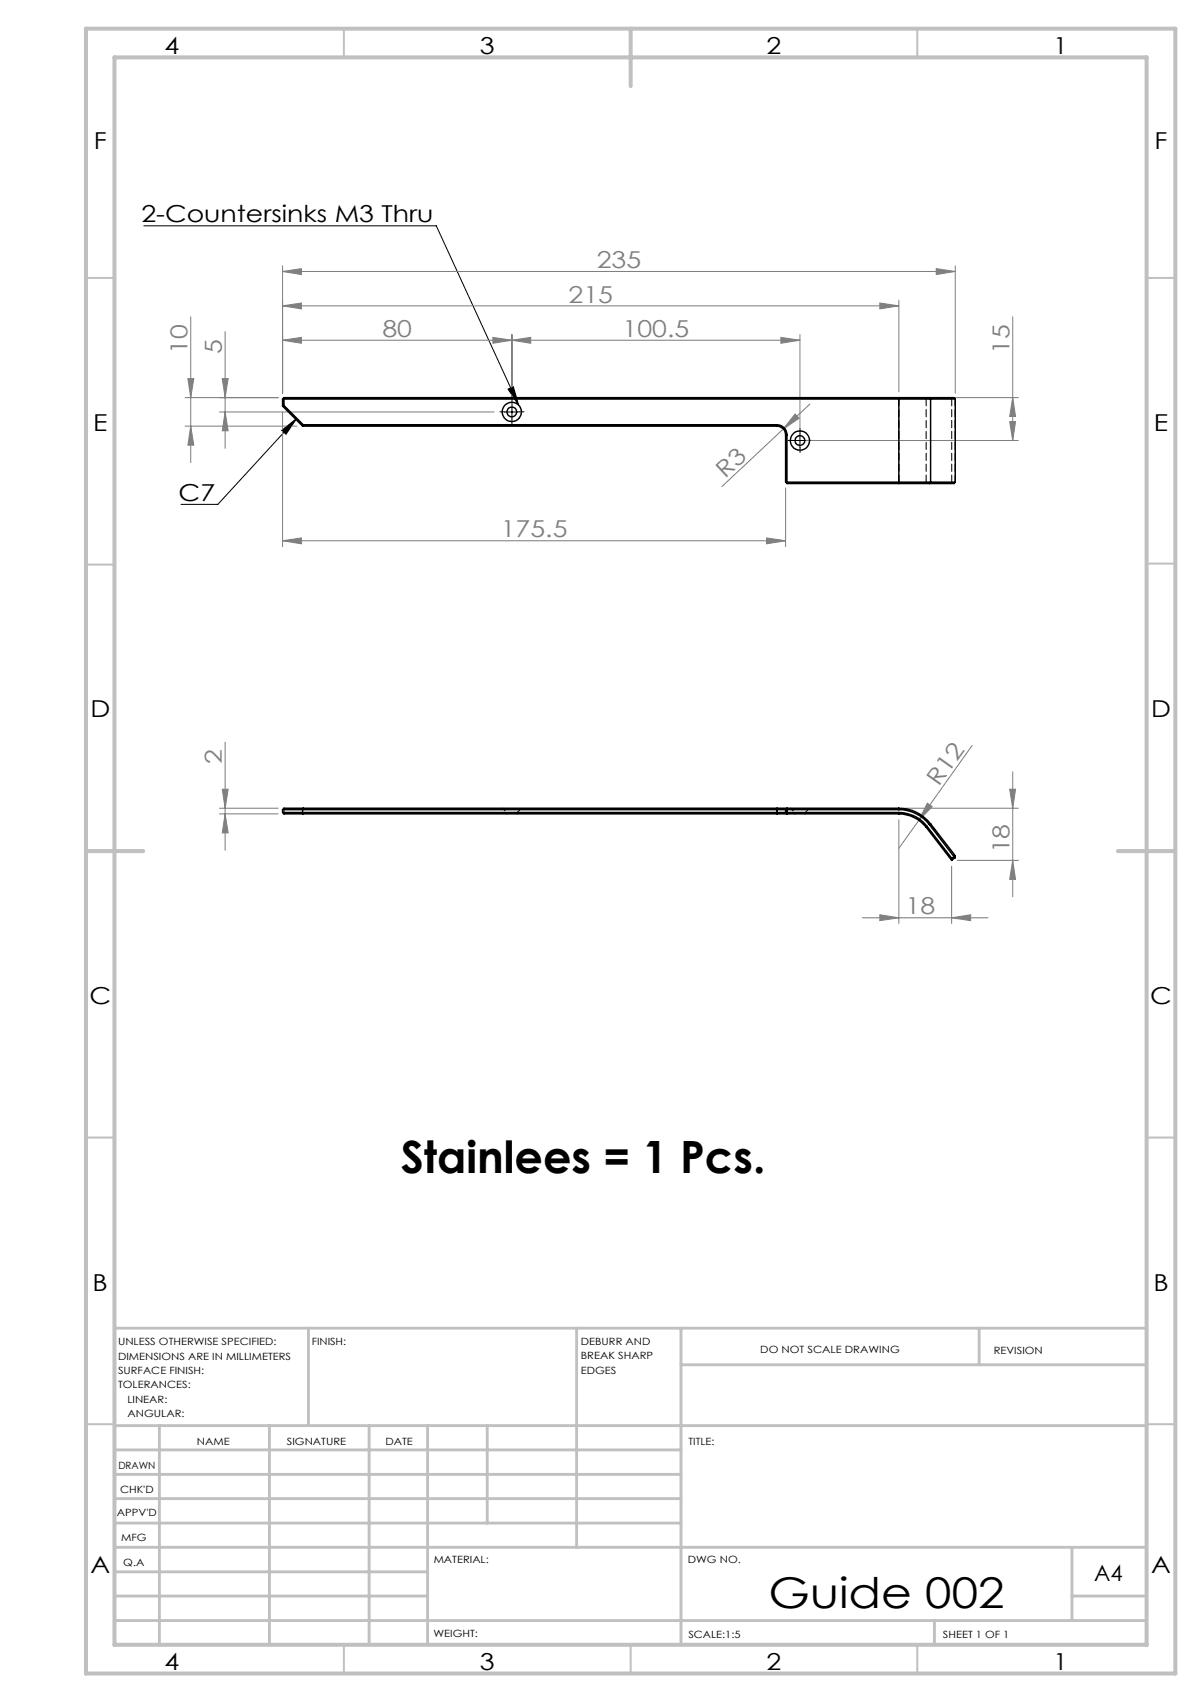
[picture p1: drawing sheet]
<svg xmlns="http://www.w3.org/2000/svg" width="210mm" height="297mm" viewBox="0 0 210 297" stroke-linecap="round" stroke-linejoin="round" font-family="sans-serif">
<path d="M25.1 39.4h51l14.4 31.3M49.1 75.1l2.7-2.1-1.9 2.8zM51.8 73l-13.8 15h-6.4M88 71.9h2.5M88.6 67.9l.9-.4 1 3.2zM89.3 70.6v2.5M138.3 76.9h2.5M139.5 75.6v2.5" fill="none" stroke="#000" stroke-width=".18"/>
<g fill="none" stroke="#808080" stroke-width=".18">
<path d="M33.3 55.3v25.4M39.3 57.9v20.3M49.3 53.4l3.3-.5v1zM49.3 53.4h107.5M49.3 59.4l3.3-.5v1zM49.3 47.4l3.3-.5v1zM49.3 46.4v22.2M49.3 59.4h90.2M49.3 47.4h117.3M86 58.9l3.3 .5-3.3 .5zM89.3 59.4l3.3-.5v1zM89.3 58.4v12.5"/>
<path d="M136.2 58.9l3.3 .5-3.3 .5zM139.5 58.4v17.5M153.5 52.9l3.3 .5-3.3 .5zM156.8 52.4v16M163.3 46.9l3.3 .5-3.3 .5zM166.6 46.4v22.2M176.6 55.3v21.6M32.3 69.4h16.2M32.3 74.4h19.5M32.8 66.1h1l-.5 3.3zM33.3 74.4l.5 3.3h-1zM38.3 71.9h47.9"/>
<path d="M38.8 66.1h1l-.5 3.3zM39.3 71.9l.5 3.3h-1zM49.3 71.9v23.5M138.7 72.2l.7 .8-2.8 1.9zM140.5 76.9h37.1M141.3 70.5l-15.4 14.4M157.8 69.4h19.8M176.1 73.6h1l-.5 3.3zM176.6 69.4l.5 3.3h-1zM49.3 94.4l3.3-.5v1zM49.3 94.4h87.7M133.7 93.9l3.3 .5-3.3 .5z"/>
<path d="M137 85.1v10.3M38.8 137.7h1l-.5 3.3zM39.3 129.5v18.9M169.5 130.1l-9.2 13.1M176.1 137.7h1l-.5 3.3zM176.6 134.7v21.8M38.3 142h10.2M38.3 141h10.2M39.3 142l.5 3.3h-1zM153.5 159.6l3.3 .6-3.3 .5zM156.8 143v18.1M157.8 141h19.8"/>
<path d="M160.3 143.2l-3.5 4.8M161.7 140.2l.9 .6-2.3 2.4zM166 151.2v9.9M167 150.1h10.6M176.6 150.1l.5 3.4h-1zM150.4 160.2h21.9M166 160.2l3.3-.6v1.1z"/>
</g>
<path d="M88 71.9h-.8M89.3 70.6v-.8M89.3 73.1v.9M90.5 71.9h.9M138.3 76.9h-.9M139.5 75.6v-.8M139.5 78.1v.9M140.8 76.9h.8" fill="none" stroke="#000" stroke-width=".18" stroke-dasharray="15.2 1.3 1.3 1.3"/>
<g fill="none" stroke="#c0c0c0" stroke-width=".35">
<path d="M60 5v5M160 5v5M15 48.5h5M200 48.5h5M15 98.5h5M200 98.4h5M15 198.5h5M200 198.5h5M15 248.5h5M200 248.5h5M60 287v5M110 287v5"/>
<path d="M160 287v5"/>
</g>
<g fill="none" stroke="#c0c0c0" stroke-width=".5">
<path d="M53.8 231.8v17M100.6 231.8v38.2M118.8 231.8v55.2M118.8 238.2h81.2M170.8 231.8v6.4M200 231.8h-180v55.2M20 248.8h180M20 257.3h98.8M20 253h98.8M27.8 248.8v38.2M47 248.8v38.2M64.4 248.8v38.2"/>
<path d="M74.6 248.8v38.2M85 248.8v17M20 265.8h98.8M20 261.5h98.8M20 278.5h54.6M20 274.3h54.6M20 270h180M187 278.5h13M187 270v12.8M20 282.8h180M163 282.8v4.2"/>
</g>
<path d="M15 5h190v287h-190zM20 10h180v277h-180zM110 5v10M15 148.5h10M195 148.5h10" fill="none" stroke="#c0c0c0" stroke-width=".7"/>
<path d="M49.1 75.1l2.7-2.1-1.9 2.8zM88.6 67.9l.9-.4 1 3.2z" fill="#000"/>
<g fill="#808080">
<path d="M138.7 72.2l.7 .8-2.8 1.9z"/>
<path d="M161.7 140.2l.9 .6-2.3 2.4z"/>
<path d="M153.5 52.9l3.3 .5-3.3 .5zM49.3 53.4l3.3-.5v1z"/>
<path d="M49.3 59.4l3.3-.5v1zM86 58.9l3.3 .5-3.3 .5zM89.3 59.4l3.3-.5v1zM136.2 58.9l3.3 .5-3.3 .5zM49.3 94.4l3.3-.5v1zM133.7 93.9l3.3 .5-3.3 .5zM49.3 47.4l3.3-.5v1zM163.3 46.9l3.3 .5-3.3 .5zM153.5 159.6l3.3 .6-3.3 .5zM166 160.2l3.3-.6v1.1z"/>
<path d="M39.3 142l.5 3.3h-1zM38.8 137.7h1l-.5 3.3z"/>
<path d="M38.8 66.1h1l-.5 3.3zM39.3 71.9l.5 3.3h-1zM32.8 66.1h1l-.5 3.3zM33.3 74.4l.5 3.3h-1zM176.6 69.4l.5 3.3h-1zM176.1 73.6h1l-.5 3.3zM176.1 137.7h1l-.5 3.3zM176.6 150.1l.5 3.4h-1z"/>
</g>
<g fill="none" stroke="#000" stroke-width=".25">
<path d="M49.3 69.6h113M49.3 69.6v1.3M49.3 70.9l3.5 3.5M49.5 69.4v1.4M49.5 70.8l-.2 .1M49.5 69.4l-.2 .2M49.5 69.4h107.3M49.5 70.8l3.4 3.3M52.8 74.4h82.7M52.9 74.1h82.6M52.9 74.1l-.1 .3M135.5 74.1a1.75 1.75 0 0 1 1.8 1.8"/>
<path d="M135.5 74.4a1.51 1.51 0 0 1 1.5 1.5M135.5 74.1v.3M137 75.9h.3M137 75.9v8.2l.2 .1M137.3 75.9v8.2M156.8 69.4h5.3M156.8 69.4v15M162.1 69.4h4.3l.2 .2M162.1 69.4l.2 .2M162.3 69.6h4.3M162.3 69.6v14.5M166.6 69.6v14.5"/>
<path d="M137.2 84.2l.1 .2h19.5M137.3 84.1h25M137.3 84.1l-.1 .1M156.8 84.4h5.3M162.3 84.1h4.3M162.3 84.1l-.2 .3M166.6 84.1l-.2 .3h-4.3M49.3 141.8h87.7M49.3 141.3h87.7M49.3 141.3v.5M49.3 141.8l.2 .2h86M52.9 141l-.1 .3 .1 .7"/>
<path d="M135.5 142h1.8M135.5 141h1.8M135.5 141v1M135.5 141h-86l-.2 .3M137 141.3v.5M137 141.8l.2 .1M137.2 141.9l.1 .1M137.2 141.2l.1 .1M137.2 141.2l-.2 .1M137.3 141.3v.5M137.3 141.8h19.5M137.3 141.3h19.5"/>
<path d="M137.3 142h19.5M137.3 141.8l-.1 .1M137.3 141h19.5M137.3 141l-.1 .2M156.8 141.3a6.9 6.9 0 0 1 5.3 2.6M156.8 141.8a6.2 6.2 0 0 1 4.9 2.4M156.8 142a6.2 6.2 0 0 1 4.7 2.4M156.8 141a7 7 0 0 1 5.5 2.8M156.8 141v.3M156.8 141.8v.2M161.5 144.4l4.5 5.7M161.7 144.2l-.2 .2"/>
<path d="M161.7 144.2l4.3 5.6M162.1 143.9l4.3 5.6M162.3 143.8l-.2 .1M162.3 143.8l4.3 5.5M166 149.8v.3M166.4 149.5l-.4 .3M166.4 149.5l.2 .2M166.6 149.7l-.6 .4M166.6 149.3l-.2 .2M166.6 149.3v.4"/>
<circle cx="89.3" cy="71.9" r="1.67"/>
<circle cx="89.3" cy="71.9" r=".85"/>
<circle cx="139.5" cy="76.9" r=".85"/>
<circle cx="139.5" cy="76.9" r="1.7"/>
</g>
<g fill="none" stroke="#000" stroke-width=".18" stroke-dasharray="1.3 .6">
<path d="M135.5 74.4v-.3M137 75.9h.3M156.8 69.4v.2M161.5 69.6l.2-.2M166 69.6v-.2M166.4 69.4l.2 .2M156.8 84.1v.3M161.5 84.1l.2 .3M166 84.4v-.3M166.6 84.1l-.2 .3M49.5 141v.3M49.5 142v-.2"/>
<path d="M49.5 141.8v-.5M88.4 141.8v.2M90.1 142v-.2M137 141.3h.3M137.3 141.8h-.3M138.7 141.8v.2M140.4 142v-.2M156.8 141.3v-.3M156.8 141.8v.2M161.5 144.4l.2-.2M162.3 143.7l-.2 .2"/>
</g>
<path d="M166 69.6v14.5M166.6 69.6v14.5M156.8 84.1v-14.5M161.5 84.1v-14.5" fill="none" stroke="#000" stroke-width=".18" stroke-dasharray="1.3 .6" stroke-dashoffset=".1"/>
<path d="M88.4 141.8h1.7M138.7 141.8h1.7" fill="none" stroke="#000" stroke-width=".18" stroke-dasharray="1.3 .6" stroke-dashoffset=".8"/>
<path d="M87.6 141l.8 .8M90.1 141.8l.9-.8M137.9 141l.8 .8M140.4 141.8l.8-.8" fill="none" stroke="#000" stroke-width=".18" stroke-dasharray="1.3 .6" stroke-dashoffset=".6"/>
<text font-size="7.8" x="69.9" y="204.7">Stainlees = 1 Pcs.</text>
<text font-size="7.4" x="134" y="280.5">Guide 002</text>
<g font-size="4.1">
<text x="28.7" y="9.4">4</text>
<text x="83.7" y="9.4">3</text>
<text x="133.7" y="9.4">2</text>
<text x="183.7" y="9.4">1</text>
<text x="16.4" y="25.9">F</text>
<text x="201.4" y="25.9">F</text>
<text x="24.7" y="38.7">2-Countersinks M3 Thru</text>
<text x="16.2" y="75.2">E</text>
<text x="201.3" y="75.2">E</text>
<text x="31.1" y="87.4">C7</text>
<text x="15.8" y="125.2">D</text>
<text x="200.8" y="125.2">D</text>
<text x="15.6" y="175.2">C</text>
<text x="200.6" y="175.2">C</text>
<text x="16.2" y="225.2">B</text>
<text x="201.2" y="225.2">B</text>
<text x="15.8" y="274.4">A</text>
<text x="200.8" y="274.4">A</text>
<text x="28.7" y="291.4">4</text>
<text x="83.7" y="291.4">3</text>
<text x="133.7" y="291.4">2</text>
<text x="183.7" y="291.4">1</text>
</g>
<g font-size="4.1" fill="#808080">
<text x="104.1" y="46.8">235</text>
<text x="99.2" y="52.8">215</text>
<text x="66.7" y="58.8">80</text>
<text x="108.6" y="58.8">100.5</text>
<text x="32.7" y="61.7" transform="rotate(-90 32.7 61.7)">10</text>
<text x="38.7" y="61.7" transform="rotate(-90 38.7 61.7)">5</text>
<text x="176.1" y="61.7" transform="rotate(-90 176.1 61.7)">15</text>
<text x="126.5" y="83.6" transform="rotate(-43 126.5 83.6)">R3</text>
<text x="87.3" y="93.8">175.5</text>
<text x="38.7" y="133.4" transform="rotate(-90 38.7 133.4)">2</text>
<text x="163.7" y="137.3" transform="rotate(-55 163.7 137.3)">R12</text>
<text x="176.1" y="148.9" transform="rotate(-90 176.1 148.9)">18</text>
<text x="157.9" y="159.6">18</text>
</g>
<text font-size="3.9" x="190.9" y="275.8">A4</text>
<g font-size="1.7">
<text x="20.6" y="234.8">UNLESS OTHERWISE SPECIFIED:</text>
<text x="20.6" y="237.3">DIMENSIONS ARE IN MILLIMETERS</text>
<text x="20.6" y="239.8">SURFACE FINISH:</text>
<text x="54.4" y="234.8">FINISH:</text>
<text x="101.3" y="234.7">DEBURR AND</text>
<text x="101.3" y="237.2">BREAK SHARP</text>
<text x="101.3" y="239.7">EDGES</text>
<text x="132.6" y="236.2">DO NOT SCALE DRAWING</text>
<text x="173.3" y="236.4">REVISION</text>
<text x="20.6" y="242.3">TOLERANCES:</text>
<text x="22.2" y="244.8">LINEAR:</text>
<text x="22.2" y="247.3">ANGULAR:</text>
<text x="20.6" y="256.3">DRAWN</text>
<text x="34.3" y="252.2">NAME</text>
<text x="50" y="252.1">SIGNATURE</text>
<text x="67.2" y="252.1">DATE</text>
<text x="120.1" y="252.1">TITLE:</text>
<text x="20.9" y="260.5">CHK'D</text>
<text x="20.4" y="264.6">APPV'D</text>
<text x="21.1" y="269">MFG</text>
<text x="21.5" y="273.2">Q.A</text>
<text x="75.6" y="272.7">MATERIAL:</text>
<text x="120" y="272.7">DWG NO.</text>
<text x="75.6" y="285.7">WEIGHT:</text>
<text x="120.1" y="285.8">SCALE:1:5</text>
<text x="164.5" y="285.8">SHEET 1 OF 1</text>
</g>
</svg>
